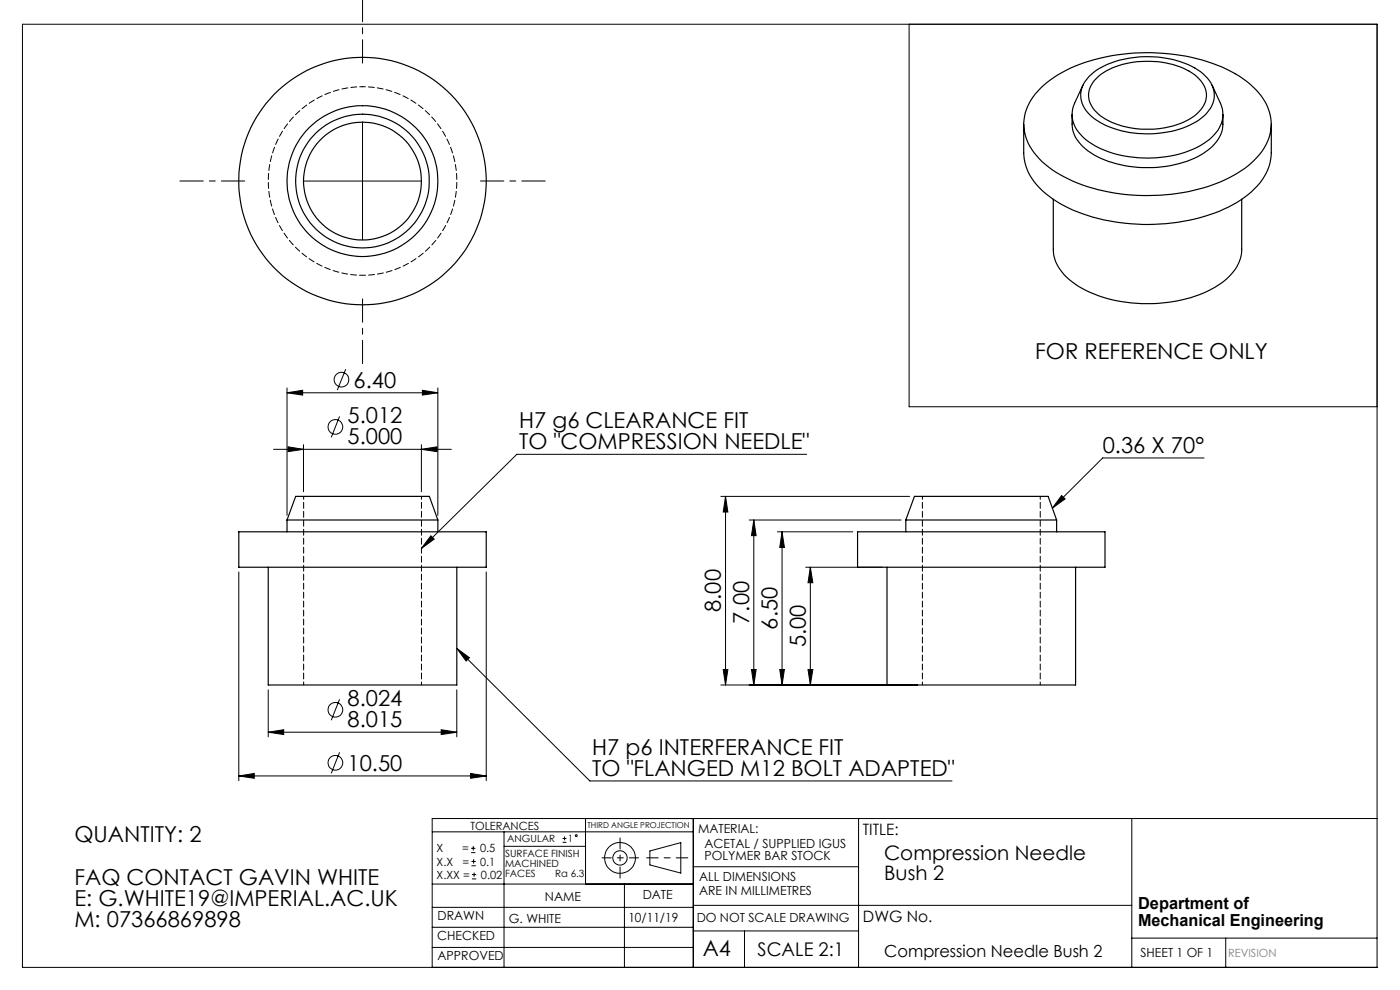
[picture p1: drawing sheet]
<svg xmlns="http://www.w3.org/2000/svg" width="297mm" height="210mm" viewBox="0 0 297 210" stroke-linecap="round" stroke-linejoin="round" font-family="sans-serif">
<g fill="none" stroke="#000" stroke-width=".21">
<path d="M4.8 5.1h287.3v200.1h-287.3zM192.9 5.1v81.2h99.2M64.4 38.4h25M76.9 25.9v25M73.3 78.3l-1.8 4.5M58 95.3h37.7M60.9 83.3l3.3-.5v1zM60.9 82.3v27M60.9 83.3h32M61.1 94.8l3.3 .5-3.3 .5zM64.4 94.3v10M72 88.3l-1.7 4.5"/>
<path d="M89.4 95.3l3.3-.5v1zM89.4 94.3v10M89.6 82.8l3.3 .5-3.3 .5zM92.9 82.3v27M171.1 96.4h-61.5l-20.2 19.9M255.4 97.1h-21.5l-10.7 10.7M91.4 113.7l.7 .7-2.7 1.9zM152.9 105.3h40.1M153.9 105.3l.5 3.3h-1zM153.9 105.3v40M158.9 110.3h32.3M159.9 110.3l.5 3.3h-1z"/>
<path d="M159.9 110.3v35M164.9 112.8h16M165.9 112.8l.5 3.3h-1zM165.9 112.8v32.5M225.2 105.1l.8 .7-2.8 2zM50.7 121.3v44.3M96.9 137.5l2.7 2-.7 .7zM96.9 137.5l28.2 28.2h76.9M103.2 121.3v44.3M170.9 120.3h16.2M171.9 120.3l.5 3.3h-1zM171.9 120.3v25"/>
<path d="M56.9 155.3l3.3-.5v1zM56.9 146.3v10M56.9 155.3h40M72 159.6l-1.7 4.4M72 148.3l-1.7 4.5M93.6 154.8l3.3 .5-3.3 .5zM96.9 146.3v10M152.9 145.3h41.8M153.4 142h1l-.5 3.3zM159.4 142h1l-.5 3.3zM165.4 142h1l-.5 3.3zM171.4 142h1l-.5 3.3z"/>
<path d="M50.7 164.6l3.2-.5v1zM50.7 164.6h52.5M91.7 176.5h55.4M99.8 164.1l3.4 .5-3.4 .5zM99.9 179.9h1M100.4 179.5v.9M106.9 176.5v28.7M106.9 179.5h17.3M119.3 178.7h.9M119.3 177.9h.9M119.8 177.4v.9M124.2 173.6v13.9"/>
<path d="M147.1 173.6v31.6M182.1 173.6v31.6M240.1 173.6v31.6M292.1 173.6h-200.4v31.6M91.7 196.7h55.4M91.7 192.5h55.4M91.7 187.5h55.4M99.9 180.9h1M100 183.6h.9M100 182.7h.9M100.1 186.4h.9M100.1 185.5h.9"/>
<path d="M100.5 182.3v.9M100.6 185.1v.9M132.5 187.5v17.7M137.9 180.5l6.5-1.8v6.5l-6.5-1.7zM147.1 183.9h35M147.1 197.5h35M147.1 192h93M157.9 197.5v7.7M240.1 199h52M260 199v6.2M91.7 201h55.4"/>
<circle cx="71.1" cy="90.6" r="1.56"/>
<circle cx="72.5" cy="80.5" r="1.55"/>
<circle cx="71.1" cy="150.6" r="1.56"/>
<circle cx="71.2" cy="161.8" r="1.55"/>
<circle cx="122.2" cy="177.3" r=".2"/>
<circle cx="131.5" cy="182" r="1.52"/>
<circle cx="131.5" cy="182" r="3.3"/>
</g>
<path d="M145.9 182h-8.7" fill="none" stroke="#000" stroke-width=".21" stroke-dasharray="15.2 1.3 1.3 1.3" stroke-dashoffset="12.8"/>
<path d="M131.5 177.7v8.6" fill="none" stroke="#000" stroke-width=".21" stroke-dasharray="15.2 1.3 1.3 1.3" stroke-dashoffset="12.9"/>
<path d="M127.7 182h7.8" fill="none" stroke="#000" stroke-width=".21" stroke-dasharray="15.2 1.3 1.3 1.3" stroke-dashoffset="13.3"/>
<path d="M76.9 13.4v-13.5M51.9 38.4h-13.7M101.9 38.4h13.8M76.9 63.4v13.7" fill="none" stroke="#000" stroke-width=".21" stroke-dasharray="15.2 1.3 1.3 1.3" stroke-dashoffset="10.3"/>
<g fill="#000">
<path d="M61.1 94.8l3.3 .5-3.3 .5zM89.4 95.3l3.3-.5v1zM56.9 155.3l3.3-.5v1zM93.6 154.8l3.3 .5-3.3 .5zM225.2 105.1l.8 .7-2.8 2z"/>
<path d="M91.4 113.7l.7 .7-2.7 1.9zM96.9 137.5l2.7 2-.7 .7z"/>
<path d="M171.4 142h1l-.5 3.3zM171.9 120.3l.5 3.3h-1zM165.4 142h1l-.5 3.3zM165.9 112.8l.5 3.3h-1zM159.4 142h1l-.5 3.3zM159.9 110.3l.5 3.3h-1zM153.4 142h1l-.5 3.3zM153.9 105.3l.5 3.3h-1z"/>
<path d="M99.8 164.1l3.4 .5-3.4 .5zM50.7 164.6l3.2-.5v1zM89.6 82.8l3.3 .5-3.3 .5zM60.9 83.3l3.3-.5v1z"/>
</g>
<g fill="none" stroke="#000" stroke-width=".25">
<path d="M220.8 18.7a28.2 28.2 0 0 1 15.1-6.9 41.6 41.6 0 0 1 25.2 3.3 15.4 15.4 0 0 1 8.2 8.6 9.9 9.9 0 0 1-3.2 10.3 28.6 28.6 0 0 1-15.1 6.8 41 41 0 0 1-25.2-3.3 15.5 15.5 0 0 1-8.2-8.5 9.9 9.9 0 0 1 3.2-10.3zM229.7 18.1l-1.7 3.8a6 6 0 0 0 1.7 7.2 19.8 19.8 0 0 0 12.8 4.4 20.8 20.8 0 0 0 14.6-4.4 6 6 0 0 0 1.8-7.2l-1.8-3.8M231 16.3a16.7 16.7 0 0 1 10.8-4.2 19.7 19.7 0 0 1 13.4 3.5 5.6 5.6 0 0 1 .2 9 19.4 19.4 0 0 1-14 3.7 17.3 17.3 0 0 1-10.2-4 5.4 5.4 0 0 1-.2-8zM232.6 16.7a15 15 0 0 1 10.4-3.7 16.4 16.4 0 0 1 10.9 3.3 4.8 4.8 0 0 1 0 7.9 17.1 17.1 0 0 1-12.6 3.1 13.9 13.9 0 0 1-9.2-4 4.6 4.6 0 0 1 .5-6.6zM217.2 26.3v6.1a11.6 11.6 0 0 0 5.3 9.1 34.2 34.2 0 0 0 18.8 6 38.9 38.9 0 0 0 21.1-4.6 14.7 14.7 0 0 0 7-8.2l.3-2.1v-6.3M227.4 24.3a9.1 9.1 0 0 0 .5 4.2 12.1 12.1 0 0 0 8.1 6 25.1 25.1 0 0 0 18.7-1.6 8.2 8.2 0 0 0 4.7-6.6v-2M223.4 42.3v10.6a9.2 9.2 0 0 0 4.8 7.5 30.3 30.3 0 0 0 22.4 3.2 19.8 19.8 0 0 0 10.8-5.7 7.6 7.6 0 0 0 2-5v-10.6M50.7 112.8h52.5v7.5h-52.5zM60.9 110.3h32M60.9 110.3l1.8-5h28.4l1.8 5M60.9 110.3v2.5M92.9 110.3v2.5"/>
<path d="M181.9 112.8h52.5v7.5h-52.5zM192.2 110.3h32M192.2 110.3l1.8-5h28.4l1.8 5M192.2 110.3v2.5M224.2 110.3v2.5M56.9 120.3v25h40v-25M188.2 120.3v25h40v-25"/>
<circle cx="76.9" cy="38.4" r="26.2"/>
<circle cx="76.9" cy="38.4" r="12.5"/>
<circle cx="76.9" cy="38.4" r="16"/>
<circle cx="76.9" cy="38.4" r="14.2"/>
</g>
<path d="M64.4 105.3v40M195.7 105.3v40M89.4 145.3v-40M220.7 145.3v-40" fill="none" stroke="#000" stroke-width=".21" stroke-dasharray="1.3 .6" stroke-dashoffset=".6"/>
<path d="M76.9 18.4a20 20 0 0 1 17.5 29.7 20 20 0 0 1-34.4 .9 20 20 0 0 1 15.8-30.6h1.1" fill="none" stroke="#000" stroke-width=".21" stroke-dasharray="1.3 .6" stroke-dashoffset=".7"/>
<g font-size="4.7">
<text x="219.6" y="76.1">FOR REFERENCE ONLY</text>
<text x="75" y="82.2">6.40</text>
<text x="73.7" y="89.8">5.012</text>
<text x="73.7" y="94.3">5.000</text>
<text x="110.2" y="90.8">H7 g6 CLEARANCE FIT</text>
<text x="110.2" y="95.3">TO &quot;COMPRESSION NEEDLE&quot;</text>
<text x="233.9" y="96.1">0.36 X 70°</text>
<text x="152.9" y="129.8" transform="rotate(-90 152.9 129.8)">8.00</text>
<text x="158.9" y="132.3" transform="rotate(-90 158.9 132.3)">7.00</text>
<text x="164.9" y="133.6" transform="rotate(-90 164.9 133.6)">6.50</text>
<text x="170.9" y="137.3" transform="rotate(-90 170.9 137.3)">5.00</text>
<text x="73.7" y="149.8">8.024</text>
<text x="73.7" y="154.3">8.015</text>
<text x="125.6" y="160.1">H7 p6 INTERFERANCE FIT</text>
<text x="73.7" y="163.5">10.50</text>
<text x="125.6" y="164.6">TO &quot;FLANGED M12 BOLT ADAPTED&quot;</text>
<text x="15.8" y="178.6">QUANTITY: 2</text>
<text x="15.8" y="187.7">FAQ CONTACT GAVIN WHITE</text>
<text x="15.8" y="192.2">E: G.WHITE19@IMPERIAL.AC.UK</text>
<text x="15.8" y="196.7">M: 07366869898</text>
<text x="149.1" y="202.9">A4</text>
</g>
<g font-size="4.2">
<text x="187.6" y="182.5">Compression Needle</text>
<text x="187.6" y="186.7">Bush 2</text>
</g>
<text font-size="4" x="160.7" y="202.8">SCALE 2:1</text>
<g font-size="3.5">
<text x="241.4" y="192.8">Department of</text>
<text x="241.4" y="196.3">Mechanical Engineering</text>
<text x="187.6" y="203">Compression Needle Bush 2</text>
</g>
<g font-size="3.3">
<text x="183" y="177.2">TITLE:</text>
<text x="183.1" y="195.7">DWG No.</text>
</g>
<g font-size="2.7">
<text x="148.1" y="176.7">MATERIAL:</text>
<text x="149.5" y="179.9">ACETAL / SUPPLIED IGUS</text>
<text x="149.5" y="182.4">POLYMER BAR STOCK</text>
<text x="115.6" y="191">NAME</text>
<text x="136.3" y="190.8">DATE</text>
<text x="148.3" y="186.8">ALL DIMENSIONS</text>
<text x="148.3" y="189.8">ARE IN MILLIMETRES</text>
<text x="92.8" y="195.2">DRAWN</text>
<text x="107.9" y="195.7">G. WHITE</text>
<text x="133.3" y="195.6">10/11/19</text>
<text x="147.8" y="195.7">DO NOT SCALE DRAWING</text>
<text x="92.8" y="199.3">CHECKED</text>
<text x="92.8" y="203.6">APPROVED</text>
<text x="242" y="203">SHEET 1 OF 1</text>
</g>
<g font-size="2.4">
<text x="99.8" y="176">TOLERANCES</text>
<text x="92.6" y="180.8">X</text>
<text x="92.6" y="183.6">X.X</text>
<text x="98" y="180.8">=</text>
<text x="98.1" y="183.6">=</text>
<text x="101.8" y="180.8">0.5</text>
<text x="101.9" y="183.6">0.1</text>
<text x="92.6" y="186.4">X.XX =</text>
<text x="102" y="186.4">0.02</text>
</g>
<text font-size="2.4" fill="#808080" x="260.6" y="203">REVISION</text>
<g font-size="2.1">
<text x="107.6" y="178.6">ANGULAR</text>
<text x="120.5" y="178.6">1</text>
<text x="107.2" y="181.8">SURFACE FINISH</text>
<text x="107.2" y="183.9">MACHINED</text>
<text x="107.2" y="186">FACES</text>
<text x="117.8" y="186">Ra 6.3</text>
</g>
<text font-size="1.7" x="124.6" y="175.7">THIRD ANGLE PROJECTION</text>
</svg>
